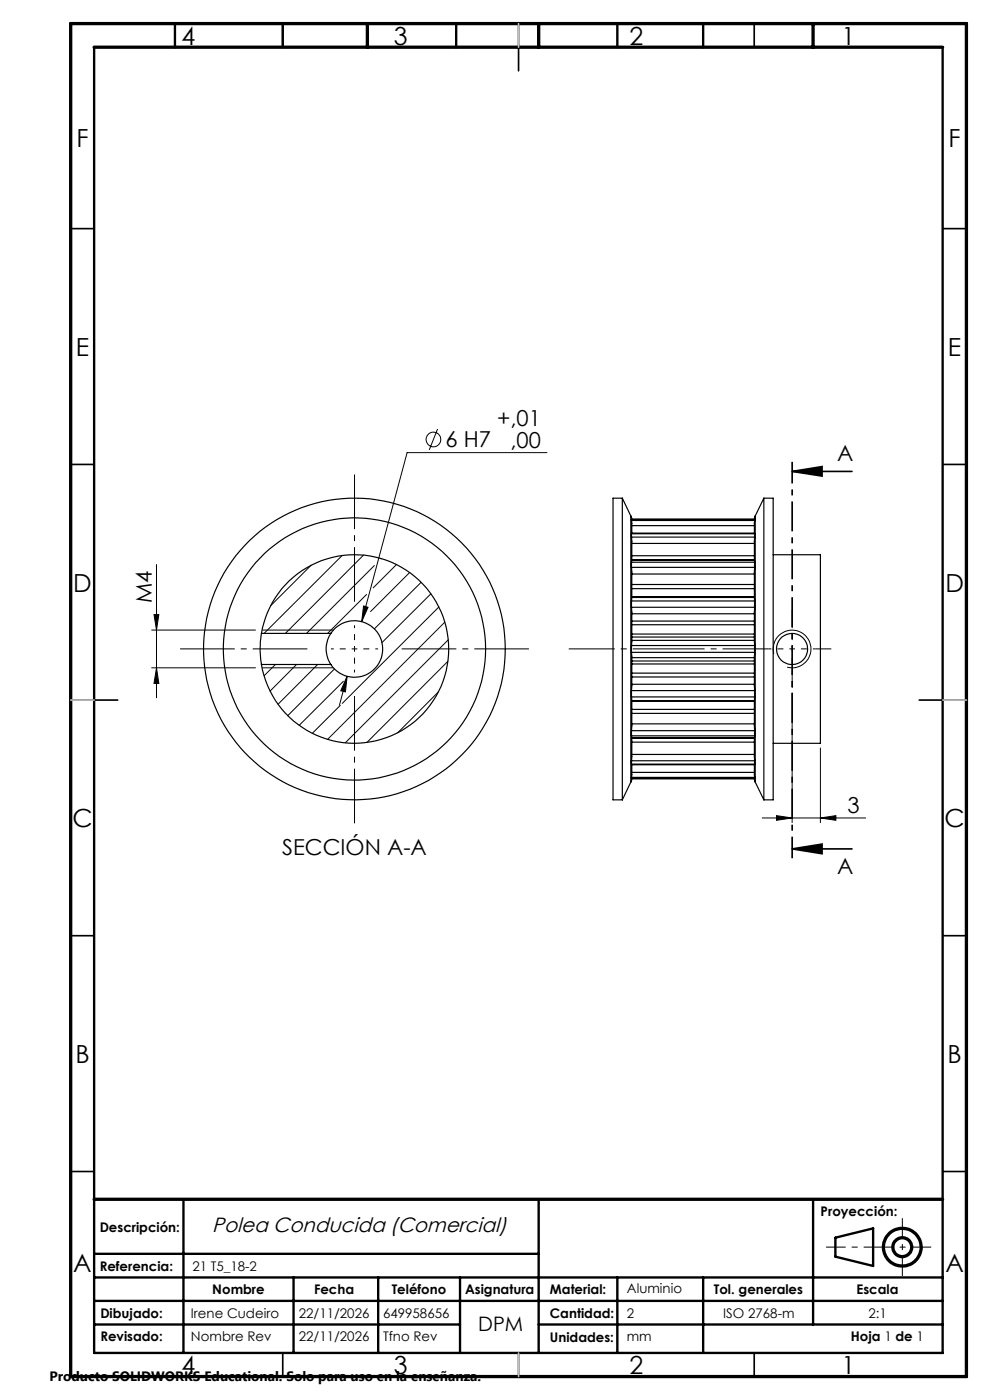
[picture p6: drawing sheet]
<svg xmlns="http://www.w3.org/2000/svg" width="210mm" height="297mm" viewBox="0 0 210 297" stroke-linecap="round" stroke-linejoin="round" font-family="sans-serif">
<g fill="none" stroke="#000" stroke-width=".25">
<path d="M132 105.7h-2v64h2M132 105.7v64M132 105.7l1.8 3.8M133.8 109.5l.2 .7M133.8 109.5v56.4M133.9 110.4l.1 2.7M133.9 113.2v.7M133.9 113.9l.1 4.9M133.9 119.3v1.1M133.9 119.3h26.2M133.9 113.9h26.2M133.9 113.2h26.2"/>
<path d="M133.9 110.4h26.2M134 113.1l-.1 .1M134 113.1h26.1M134 118.8l-.1 .5M134 118.8h26M134 118.7h26M134 115.3h26M134 117.9h26M134 111.5h26M160 118.8l.1 .5M160.1 119.3v1.1M160.1 113.9l-.1 4.9"/>
<path d="M160.1 113.2v.7M160.1 113.1v.1M160.1 110.4l-.1 2.7M160.1 110.2v.2M160.1 110.2h.1M160.1 110.2h-26.2v.2M160.2 109.5l-.2 .7M160.2 109.5v56.4M162 105.7h2v64h-2M162 105.7v64M162 105.7l-1.8 3.8M164 117.7h10v40h-10"/>
<path d="M55.5 134.4a19.4 19.4 0 0 0 0 6.6M55.5 134.4a20 20 0 0 1 30.6-13.5 20 20 0 0 1 0 33.5 20 20 0 0 1-30.6-13.4M55.5 134.4h14.7M70.2 134.4a6 6 0 0 0 0 6.6M70.2 134.4a6 6 0 0 1 8.9-1.3 6 6 0 0 1 0 9.1 6 6 0 0 1-8.9-1.2M133.9 136.9v1.5M133.9 138.4v8.1M133.9 120.4v7.1M133.9 127.5v1.3M133.9 128.8v8.1M133.9 138.4h26.2M133.9 136.9h26.2"/>
<path d="M133.9 128.8h26.2M133.9 127.5h26.2M133.9 120.4h26.2M134 126.7h26M134 139.5h26M134 135.9h26M134 135.1h26M134 130.2h26M134 131.8h26M134 134.5h26M134 132.5h26M134 121.8h26"/>
<path d="M134 126.6h26M134 124h26M134 124.9h26M160.1 128.8v8.1M160.1 127.5v1.3M160.1 120.4v7.1M160.1 138.4v8.1M160.1 136.9v1.5M55.5 141h14.7M133.9 146.5v1.3M133.9 147.8v7.2M133.9 155v1.1"/>
<path d="M133.9 156.1l.1 .4M133.9 146.5h26.2M133.9 147.8h26.2M133.9 155h26.2M133.9 156.1h26.2M134 156.5l-.1 4.9M134 148.6h26M134 156.5h26M134 140.2h26M134 145.2h26M134 143.6h26M134 140.9h26"/>
<path d="M134 142.8h26M134 153.6h26M134 148.8h26M134 151.3h26M134 150.5h26M134 156.6h26M134 157.4h26M160 156.5l.1 4.9M160.1 156.1l-.1 .4M160.1 155v1.1M160.1 147.8v7.2M160.1 146.5v1.3"/>
<path d="M133.8 165.9l-1.8 3.8M133.9 165.2l-.1 .7M133.9 161.4v.7M133.9 162.1l.1 .1M133.9 164.9v.3M133.9 165.2h26.2M133.9 161.4h26.2M133.9 162.1h26.2M133.9 164.9h26.2M134 162.2h26.1M134 162.2l-.1 2.7M134 160.1h26"/>
<path d="M134 163.9h26M160 165.2l.2 .7M160 162.2l.1 2.7M160.1 164.9v.3M160.1 162.1v.1M160.1 161.4v.7M160.1 165.2h.1M160.2 165.9l1.8 3.8"/>
<circle cx="75.2" cy="137.7" r="32"/>
<circle cx="75.2" cy="137.7" r="27.8"/>
<circle cx="168" cy="137.7" r="3.3"/>
</g>
<g fill="none" stroke="#000" stroke-width=".21">
<path d="M92.8 91l-1.7 4.5M116 96h-29.6l-9.7 35.9M33.2 119.8v28.2M66 119.9l-8.6 8.6M72.6 117.9l-16.6 16.5M77.1 117.8l-16.6 16.6M79.4 120l-14.4 14.4M80.9 118.5l-.1 .1M84.1 119.8l-4.9 4.9M32.2 133.7h22M32.7 130.4h1l-.5 3.3zM55.6 133.7h15.1"/>
<path d="M76.6 131.8h.1M77.1 128.5l1 .3-1.4 3.1zM77.8 126.1l-8.3 8.3M86.9 121.5l-8.3 8.2M89.3 123.5l-9.9 9.9M91.4 126l-10.4 10.3M93.1 128.8l-20.5 20.4M94.4 132l-24.9 24.8M95.1 135.7l-21.9 21.9M164.1 138.7a4 4 0 0 1 3.6-5 4 4 0 0 1 4.3 4.3 4 4 0 0 1-5 3.5M32.2 141.7h22M33.2 141.7l.5 3.3h-1z"/>
<path d="M55.6 141.7h15.1M58.4 141l-2.4 2.4M62.9 141l-5.6 5.6M67.4 141l-8.4 8.4M70.9 141.9l-9.9 9.9M72.2 149.6l-5.9 6M72.8 144.5l-9.3 9.4M73.6 143.5l-.3 3.3-1-.3zM73.6 143.5l-1.6 6.1M73.8 143.5h.1M93 146.8l-8.7 8.7M95 140.3l-17.2 17.2"/>
<path d="M168 147v27.5M174 158.7v15.8M161.7 173.5h21.9M164.7 173l3.3 .5-3.3 .5zM174 173.5l3.3-.5v1z"/>
<circle cx="91.9" cy="93.2" r="1.55"/>
</g>
<g fill="none" stroke="#000" stroke-width=".7" stroke-linecap="butt">
<circle cx="191.4" cy="264.6" r="4"/>
<circle cx="191.4" cy="264.6" r="2"/>
</g>
<path d="M197.5 264.6h-22.3" fill="none" stroke="#000" stroke-width=".21" stroke-dasharray="6.3 1.3 1.3 1.3" stroke-dashoffset="2.2" stroke-linecap="butt"/>
<path d="M191.4 258.4v12.3" fill="none" stroke="#000" stroke-width=".21" stroke-dasharray="6.3 1.3 1.3 1.3" stroke-dashoffset="2.1" stroke-linecap="butt"/>
<g fill="none" stroke="#000" stroke-width=".35">
<path d="M60 5v5M110 5v10M160 5v5M15 48.5h5M200 48.5h5M15 98.5h5M200 98.5h5M168 100l6.4-1v2zM168 100h12.7M15 148.5h10M195 148.5h10M15 198.5h5"/>
<path d="M168 180.1l6.4-1v2zM168 180.1h12.7M200 198.5h5M15 248.5h5M200 248.5h5M60 287v5M110 287v5M160 287v5"/>
</g>
<g fill="none" stroke="#000" stroke-width=".5">
<path d="M20 10v277h180v-277M37.1 5v5M60 5v5M96.8 5v5M131 5v5M149.2 5v5M38.9 254.4v32.6M114.3 254.4v32.6M172.5 254.4v26.6M20 266h94.3M20 271h180M20 276h180"/>
<path d="M62.3 271v16M80.2 271v16M97.6 271v16M131 271v16M149.2 271v16M177.2 262.6l8-2v8l-8-2zM20 281h77.6M114.3 281h85.7"/>
</g>
<path d="M15 5h190v287h-190zM20 10h180M77.9 5v5M114.3 5v5M172.5 5v5M20 254.4h180" fill="none" stroke="#000" stroke-width=".7"/>
<path d="M110 5v5M15 148.5h5M200 148.5h5M110 287v5" fill="none" stroke="#c0c0c0" stroke-width=".35"/>
<path d="M168 100l6.4-1v2zM32.7 130.4h1l-.5 3.3zM77.1 128.5l1 .3-1.4 3.1zM33.2 141.7l.5 3.3h-1zM73.6 143.5l-.3 3.3-1-.3zM164.7 173l3.3 .5-3.3 .5zM174 173.5l3.3-.5v1zM168 180.1l6.4-1v2z" fill="#000"/>
<path d="M168 98v84.1" fill="none" stroke="#000" stroke-width=".35" stroke-dasharray="6.3 1.3 1.3 1.3" stroke-dashoffset="1.8" stroke-linecap="butt"/>
<path d="M75.2 137.7v-5M75.2 137.7h-5M75.2 137.7v5M75.2 137.7h5M168 137.7v-5M168 137.7h-5M168 137.7v5M168 137.7h5" fill="none" stroke="#000" stroke-width=".21" stroke-dasharray="15.2 1.3 1.3 1.3" stroke-dashoffset="14.6" stroke-linecap="butt"/>
<path d="M168 132.7v-3.3M173 137.7h3.3M168 142.7v3.3" fill="none" stroke="#000" stroke-width=".21" stroke-dasharray="15.2 1.3 1.3 1.3" stroke-linecap="butt"/>
<path d="M163 137.7h-42.4" fill="none" stroke="#000" stroke-width=".21" stroke-dasharray="15.2 1.3 1.3 1.3" stroke-dashoffset="5.5" stroke-linecap="butt"/>
<path d="M65.2 137.7h-27M75.2 127.7v-27M85.2 137.7h27M75.2 147.7v27" fill="none" stroke="#000" stroke-width=".21" stroke-dasharray="15.2 1.3 1.3 1.3" stroke-dashoffset="3.6" stroke-linecap="butt"/>
<g font-size="5.3">
<text x="38.5" y="9.5">4</text>
<text x="83.5" y="9.5">3</text>
<text x="133.5" y="9.5">2</text>
<text x="178.5" y="9.5">1</text>
<text x="16.2" y="31.3">F</text>
<text x="201.2" y="31.3">F</text>
<text x="16.1" y="75.5">E</text>
<text x="201.1" y="75.5">E</text>
<text x="15.5" y="125.5">D</text>
<text x="200.5" y="125.5">D</text>
<text x="15.4" y="175.5">C</text>
<text x="200.4" y="175.5">C</text>
<text x="16" y="225.5">B</text>
<text x="201" y="225.5">B</text>
<text x="15.5" y="269.8">A</text>
<text x="200.5" y="269.8">A</text>
<text x="38.5" y="291.5">4</text>
<text x="83.5" y="291.5">3</text>
<text x="133.5" y="291.5">2</text>
<text x="178.5" y="291.5">1</text>
</g>
<g font-size="4.7">
<text x="94.5" y="94.9">6 H7</text>
<text x="105.5" y="90.5">+,01</text>
<text x="108.3" y="95">,00</text>
<text x="177.5" y="97.8">A</text>
<text x="32.2" y="127.9" transform="rotate(-90 32.2 127.9)">M4</text>
<text x="179.8" y="172.5">3</text>
<text x="59.8" y="181.3">SECCIÓN A-A</text>
<text x="177.5" y="185.5">A</text>
</g>
<text font-size="4.4" x="45" y="261.3">Polea Conducida (Comercial)</text>
<text font-size="4.2" x="101.4" y="282.3">DPM</text>
<text font-size="2.9" x="10.5" y="292.9">Producto SOLIDWORKS Educational. Solo para uso en la enseñanza.</text>
<g font-size="2.8">
<text x="21.1" y="261.3">Descripción:</text>
<text x="174.1" y="258">Proyección:</text>
<text x="21.1" y="269.7">Referencia:</text>
<text x="40.8" y="269.7">21 T5_18-2</text>
<text x="45" y="274.5">Nombre</text>
<text x="66.6" y="274.5">Fecha</text>
<text x="83.1" y="274.5">Teléfono</text>
<text x="98.6" y="274.5">Asignatura</text>
<text x="116.7" y="274.5">Material:</text>
<text x="133" y="274.4">Aluminio</text>
<text x="151.4" y="274.5">Tol. generales</text>
<text x="181.7" y="274.5">Escala</text>
<text x="21.3" y="279.7">Dibujado:</text>
<text x="40.5" y="279.7">Irene Cudeiro</text>
<text x="63.4" y="279.7">22/11/2026</text>
<text x="81.3" y="279.7">649958656</text>
<text x="116.7" y="279.7">Cantidad:</text>
<text x="133" y="279.6">2</text>
<text x="153.4" y="279.7">ISO 2768-m</text>
<text x="184.2" y="279.7">2:1</text>
<text x="21.3" y="284.6">Revisado:</text>
<text x="40.5" y="284.6">Nombre Rev</text>
<text x="63.4" y="284.6">22/11/2026</text>
<text x="81.3" y="284.6">Tfno Rev</text>
<text x="116.7" y="284.6">Unidades:</text>
<text x="133" y="284.5">mm</text>
<text x="180.5" y="284.5">Hoja 1 de 1</text>
</g>
</svg>
